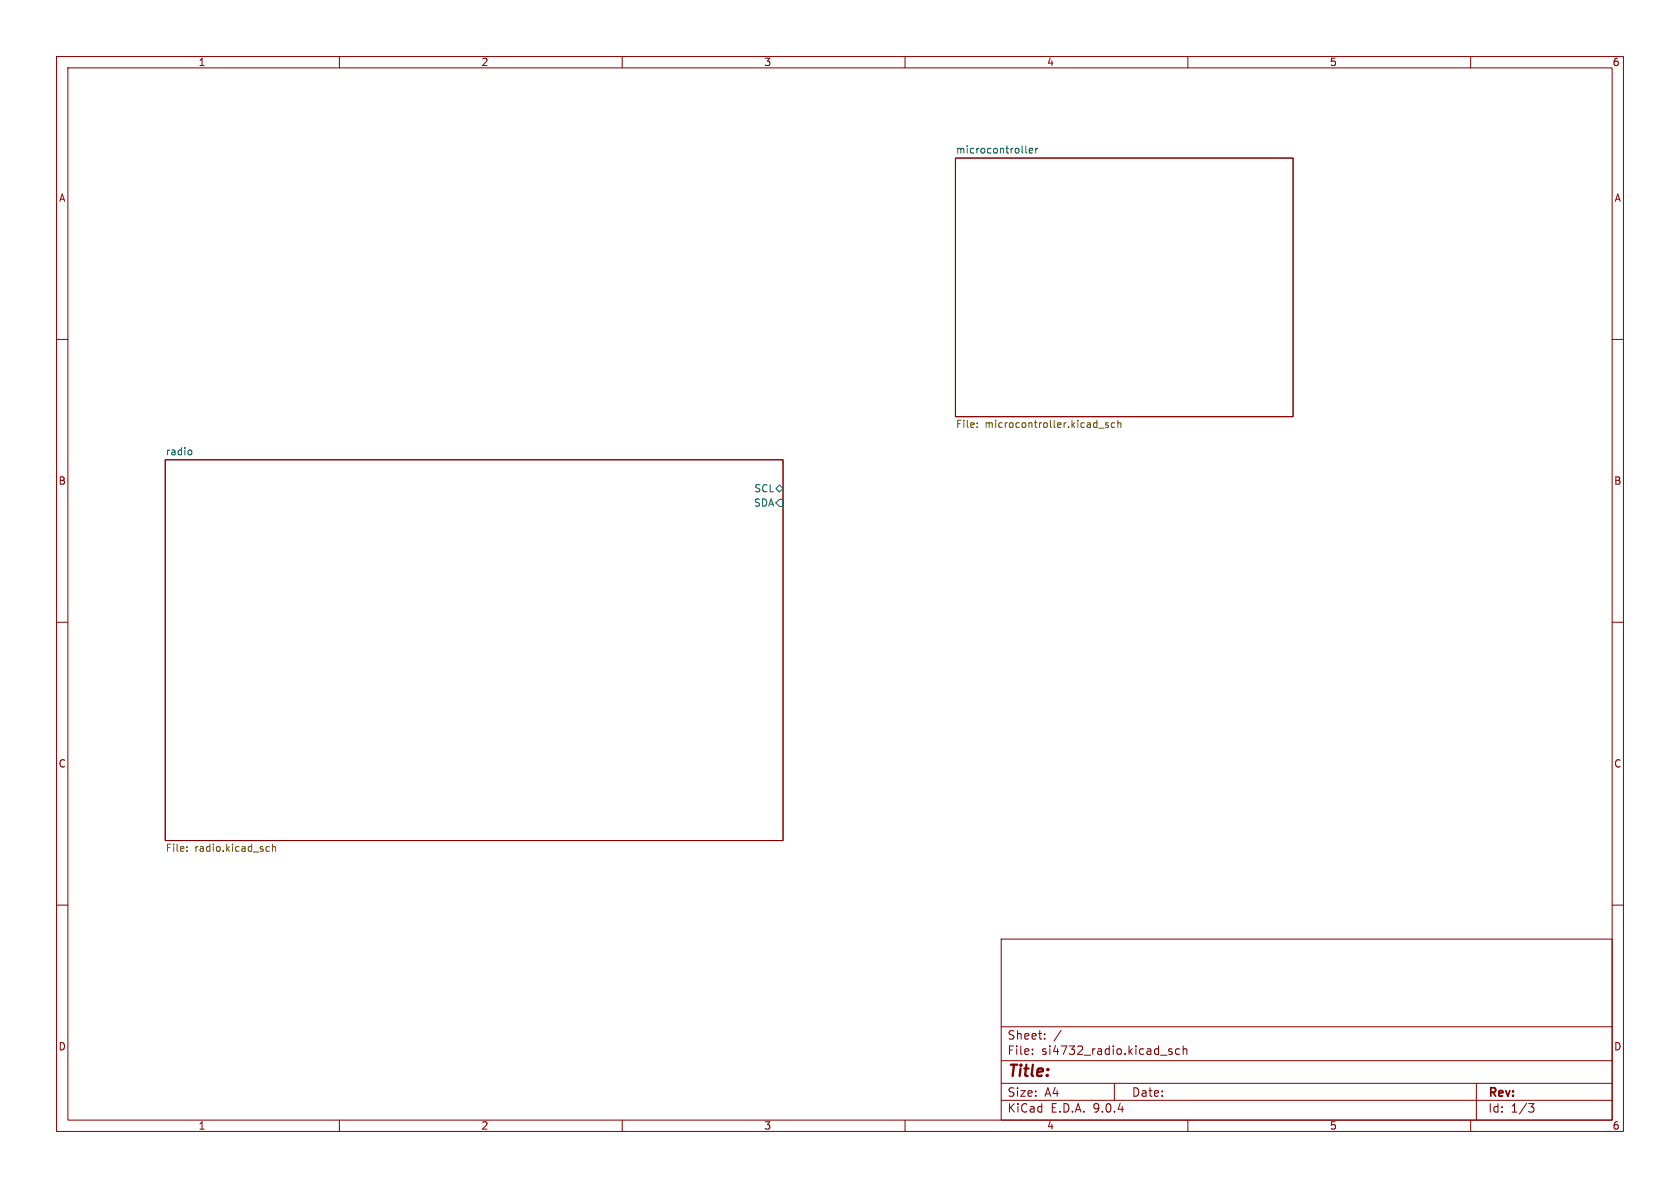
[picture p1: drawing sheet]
<svg xmlns="http://www.w3.org/2000/svg" width="297mm" height="210mm" viewBox="0 0 297 210" stroke-linecap="round" stroke-linejoin="round" font-family="sans-serif">
<g fill="none" stroke="#840000" stroke-width=".18">
<path d="M10 10h277v190h-277zM12 12h273v186h-273zM60 10v2M110 10v2M160 10v2M210 10v2M260 10v2M168.9 27.9h59.7v45.8h-59.7zM10 60h2M285 60h2M29.2 81.3h109.2v67.3h-109.2zM10 110h2"/>
<path d="M285 110h2M10 160h2M177 166h108v32h-108zM285 160h2M60 198v2M110 198v2M160 198v2M177 194.5h108M177 191.5h108M177 187.5h108M177 181.5h108M182.5 186.3v.1"/>
<path d="M182.5 185.5v.1M184.7 183.6v.1M184.7 182.8v.1M187.6 182.1l-1.3 2M197 191.5v3M207.2 185.5l-.4-.1-.2 .2 .1 .2 .5 .2v.3h-.6M208.5 185.5l-.4-.1-.3 .3v.4l.2 .2h.5M209.2 185.5l.2-.1 .3 .1 .1 .9M209.2 184.9v1.5M210 198v2M260 198v2M261 191.5v6.5"/>
<path d="M270.2 195.1h1l-.5 .6 .4 .1 .1 .5-.3 .3h-.4"/>
</g>
<path d="M181.3 25.8v1.1l.2 .2M182 26.6l.6-.1-.1-.2-.4-.1-.1 .2v.6h.5M183.1 26.2v.9M183.5 26.2l-.4 .3M33.7 79.6l.2 .2v.4l-.2 .2M137.2 86.4l.6-.7 .6 .7-.6 .6zM137.8 88.3h.6v1.2h-.6l-.6-.6z" fill="none" stroke="#006464" stroke-width=".18"/>
<g fill="none" stroke="#725600" stroke-width=".18">
<path d="M172.8 75.4v.2M172.8 74.8v.1M194.2 75.7h1M195.9 74.8l-.3-.1-.2 .2 .1 .2 .4 .1v.3h-.5M197.1 74.8l-.4-.1-.2 .3 .1 .5h.5M197.6 74.8l.2-.1 .3 .1 .1 .8M197.6 74.3v1.3M33.1 150.4v.1M33.1 149.7v.1M47.2 150.4h.4M47.2 149.7h.4M48.2 149.8l.2-.1h.3v.8"/>
<path d="M48.2 149.2v1.3"/>
</g>
<text font-size="2.8" fill="#840000" x="178" y="190.9">Title:</text>
<g font-size="2.1" fill="#840000">
<text x="178" y="184">Sheet:</text>
<text x="178" y="186.7">File:</text>
<text x="184.1" y="186.7">si4732_radio.kicad_sch</text>
<text x="178" y="196.9">KiCad</text>
<text x="178" y="194.1">Size:</text>
<text x="184.7" y="194.1">A4</text>
<text x="185.7" y="196.9">E.D.A.</text>
<text x="193.3" y="196.9">9.0.4</text>
<text x="200" y="194.1">Date:</text>
<text x="263" y="194.3">Rev:</text>
<text x="263" y="196.9">Id:</text>
<text x="267.1" y="196.9">1/3</text>
</g>
<g font-size="1.8" fill="#840000">
<text x="35" y="11.9">1</text>
<text x="85" y="11.9">2</text>
<text x="135" y="11.9">3</text>
<text x="185" y="11.9">4</text>
<text x="235" y="11.9">5</text>
<text x="285" y="11.9">6</text>
<text x="10.3" y="35.9">A</text>
<text x="285.3" y="35.9">A</text>
<text x="10.3" y="85.9">B</text>
<text x="285.3" y="85.9">B</text>
<text x="10.3" y="135.9">C</text>
<text x="285.3" y="135.9">C</text>
<text x="10.3" y="185.9">D</text>
<text x="285.3" y="185.9">D</text>
<text x="35" y="199.9">1</text>
<text x="85" y="199.9">2</text>
<text x="135" y="199.9">3</text>
<text x="185" y="199.9">4</text>
<text x="235" y="199.9">5</text>
<text x="285" y="199.9">6</text>
</g>
<g font-size="1.8" fill="#006464">
<text x="168.9" y="27.2">microcontroller</text>
<text x="29.2" y="80.6">radio</text>
<text x="133.2" y="89.8">SDA</text>
<text x="133.3" y="87.2">SCL</text>
</g>
<g font-size="1.8" fill="#725600">
<text x="168.9" y="76">File:</text>
<text x="174.1" y="76">microcontroller.kicad_sch</text>
<text x="29.2" y="150.9">File:</text>
<text x="34.4" y="150.9">radio.kicad_sch</text>
</g>
</svg>
